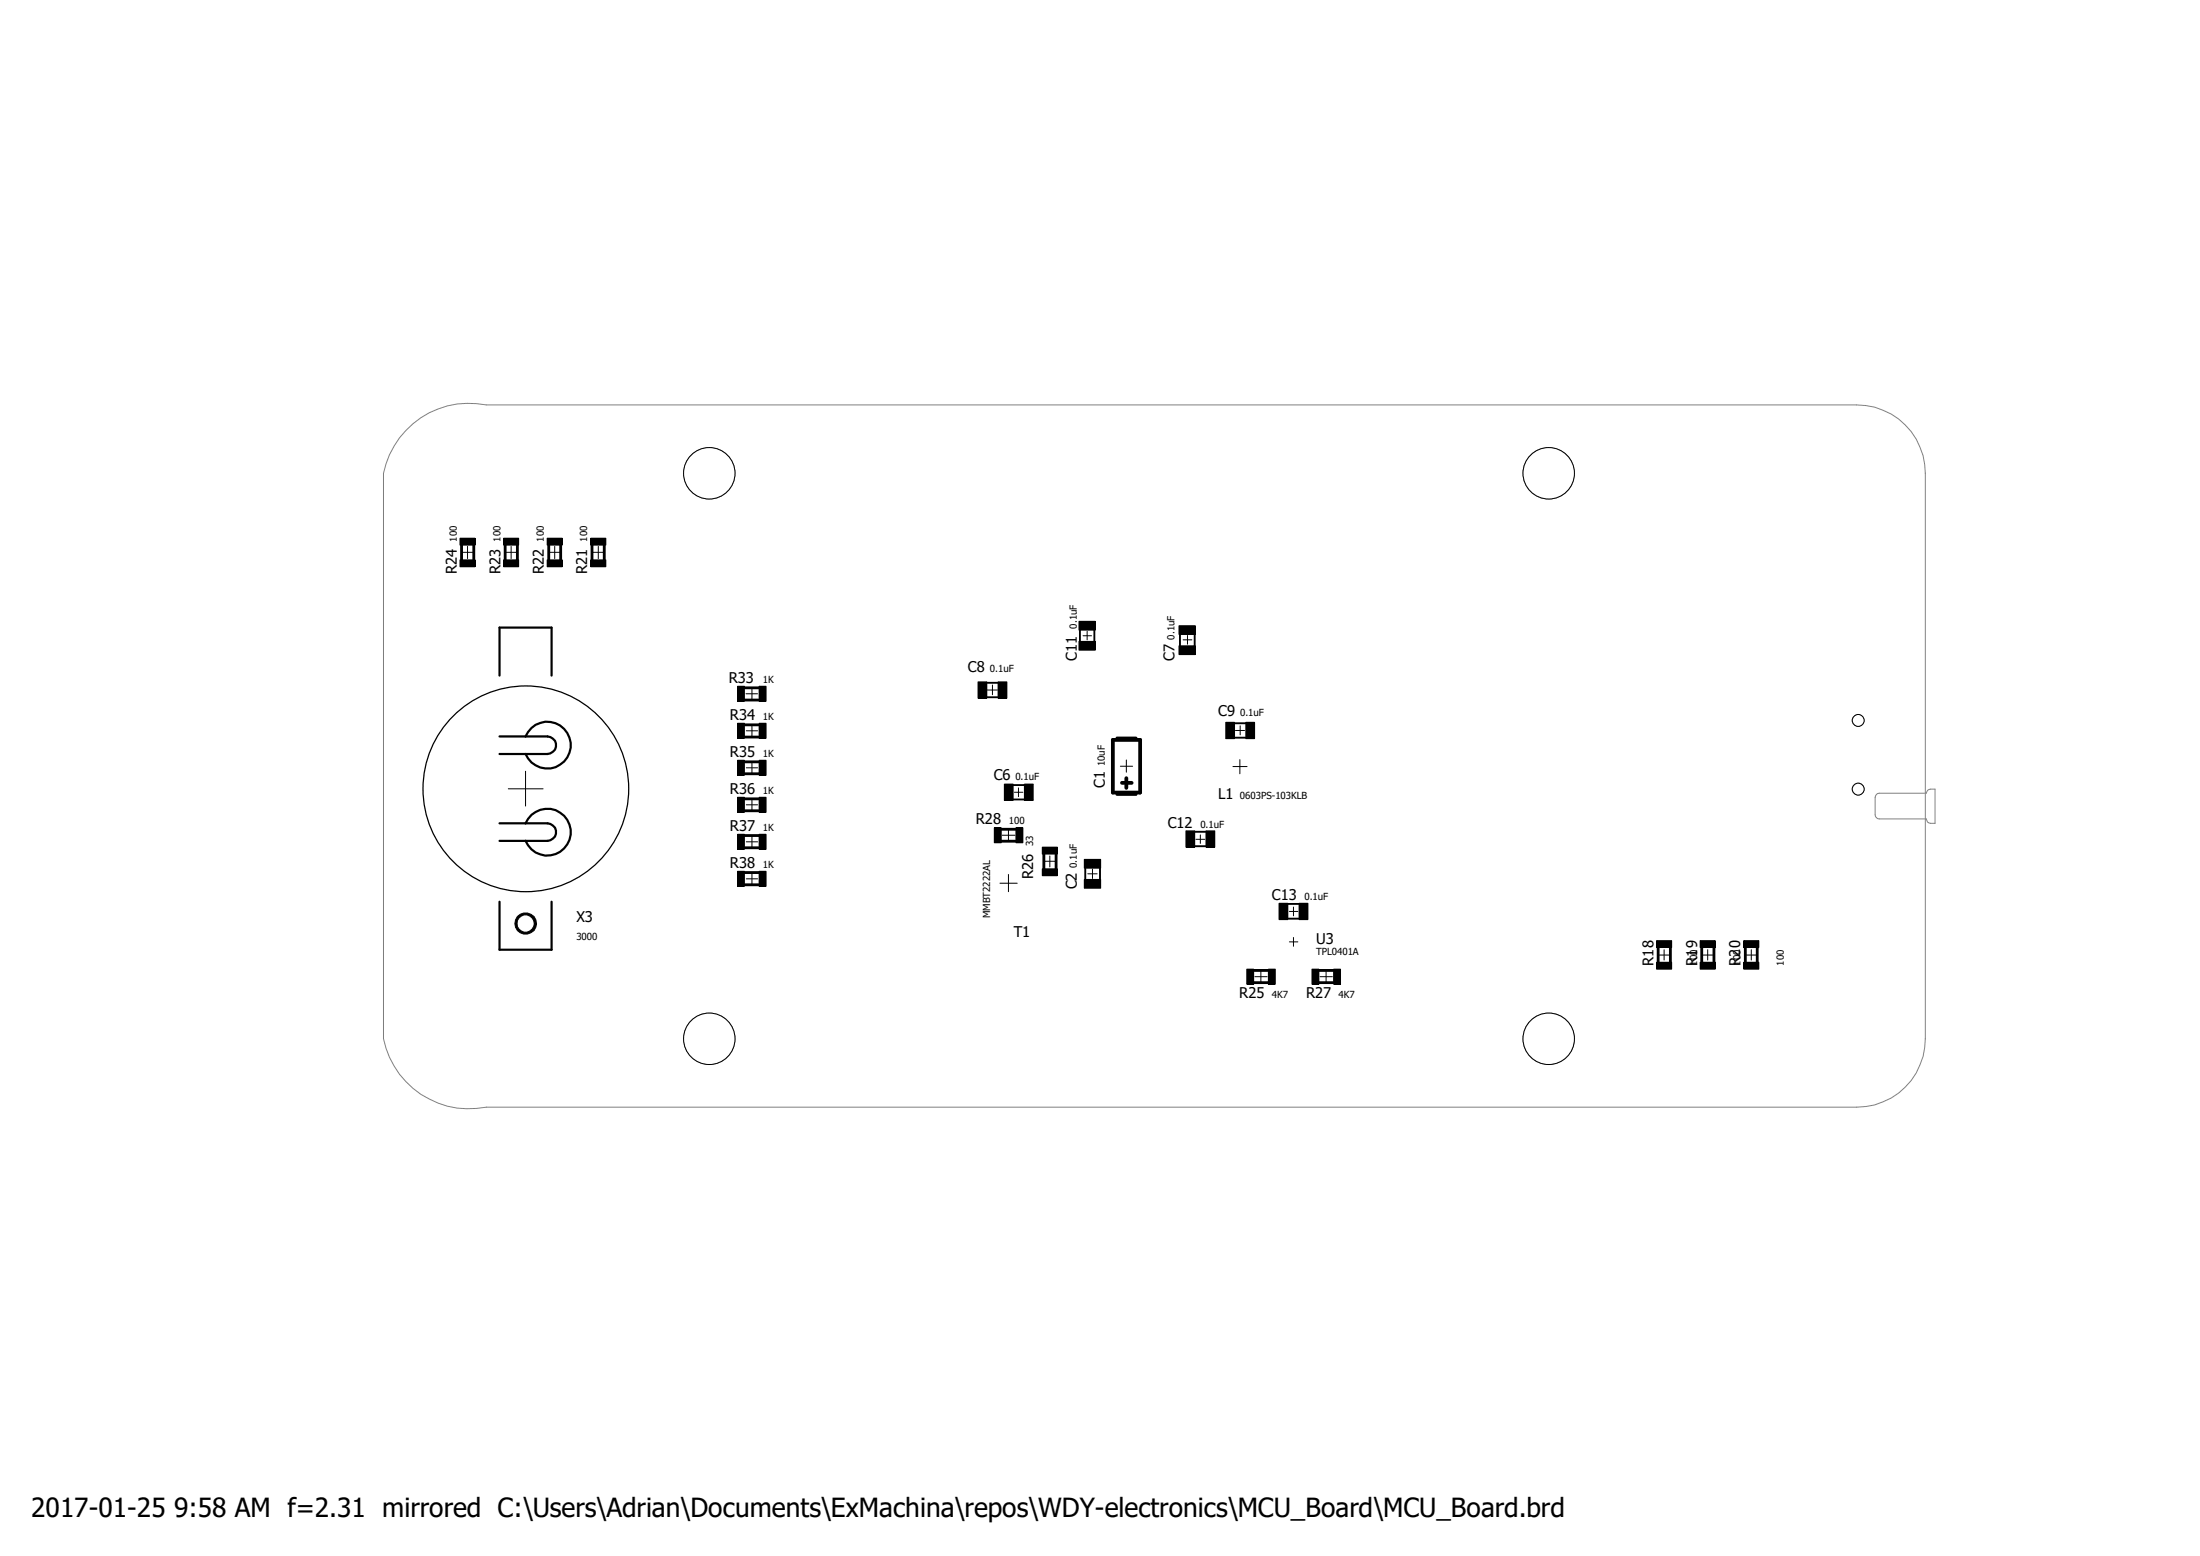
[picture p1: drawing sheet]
<svg xmlns="http://www.w3.org/2000/svg" width="297mm" height="210mm" viewBox="0 0 297 210" stroke-linecap="round" stroke-linejoin="round" font-family="sans-serif">
<path d="M4.2 34.5l288.6 135.9M292.8 34.5l-288.6 135.9" fill="none" stroke="#fff" stroke-width=".14"/>
<g fill="none" stroke="#000" stroke-width=".25">
<path d="M133.2 94.1h1.6M133.2 92.2h1.6M145.8 85v1.6M147.7 85v1.6M159.3 85.6v1.6M161.3 85.6v1.6M166.6 99.6h1.6M166.6 97.6h1.6M136.7 107.9h1.6M136.7 106h1.6M146.5 117.1v1.7M148.5 117.1v1.7"/>
<path d="M161.2 112.3h1.7M161.2 114.2h1.7M173.8 122h1.7M173.8 124h1.7"/>
</g>
<g fill="#000">
<path d="M62.1 75.6h2v.9h-2z" fill-rule="evenodd"/>
<path d="M62.1 72.6h2v1h-2z" fill-rule="evenodd"/>
<path d="M68 75.6h2v.9h-2z" fill-rule="evenodd"/>
<path d="M68 72.6h2v1h-2z" fill-rule="evenodd"/>
<path d="M73.9 75.6h2v.9h-2z" fill-rule="evenodd"/>
<path d="M73.9 72.6h2v1h-2z" fill-rule="evenodd"/>
<path d="M79.8 75.6h2v.9h-2z" fill-rule="evenodd"/>
<path d="M79.8 72.6h2v1h-2z" fill-rule="evenodd"/>
<path d="M99.6 92.6h.9v2.1h-.9z" fill-rule="evenodd"/>
<path d="M99.6 97.6h.9v2.1h-.9z" fill-rule="evenodd"/>
<path d="M102.5 92.6h.9v2.1h-.9z" fill-rule="evenodd"/>
<path d="M102.5 97.6h.9v2.1h-.9z" fill-rule="evenodd"/>
<path d="M132 92h1.2v2.2h-1.2z" fill-rule="evenodd"/>
<path d="M134.7 92h1.2v2.2h-1.2z" fill-rule="evenodd"/>
<path d="M145.7 86.6h2.2v1.2h-2.2z" fill-rule="evenodd"/>
<path d="M145.7 83.9h2.2v1.1h-2.2z" fill-rule="evenodd"/>
<path d="M159.2 87.2h2.2v1.1h-2.2z" fill-rule="evenodd"/>
<path d="M159.2 84.5h2.2v1.1h-2.2z" fill-rule="evenodd"/>
<path d="M165.5 97.5h1.2v2.2h-1.2z" fill-rule="evenodd"/>
<path d="M168.2 97.5h1.2v2.2h-1.2z" fill-rule="evenodd"/>
<path d="M99.6 102.6h.9v2h-.9z" fill-rule="evenodd"/>
<path d="M99.6 107.6h.9v2h-.9z" fill-rule="evenodd"/>
<path d="M99.6 112.6h.9v2h-.9z" fill-rule="evenodd"/>
<path d="M99.6 117.6h.9v2h-.9z" fill-rule="evenodd"/>
<path d="M102.5 102.6h.9v2h-.9z" fill-rule="evenodd"/>
<path d="M102.5 107.6h.9v2h-.9z" fill-rule="evenodd"/>
<path d="M102.5 112.6h.9v2h-.9z" fill-rule="evenodd"/>
<path d="M102.5 117.6h.9v2h-.9z" fill-rule="evenodd"/>
<path d="M134.2 111.7h1v2h-1z" fill-rule="evenodd"/>
<path d="M135.6 105.8h1.2v2.2h-1.2z" fill-rule="evenodd"/>
<path d="M137.2 111.7h.9v2h-.9z" fill-rule="evenodd"/>
<path d="M138.3 105.8h1.2v2.2h-1.2z" fill-rule="evenodd"/>
<path d="M140.7 117.3h2v.9h-2z" fill-rule="evenodd"/>
<path d="M140.7 114.3h2v1h-2z" fill-rule="evenodd"/>
<path d="M146.4 116h2.2v1.2h-2.2z" fill-rule="evenodd"/>
<path d="M146.4 118.7h2.2v1.2h-2.2z" fill-rule="evenodd"/>
<path d="M160.1 112.1h1.2v2.2h-1.2z" fill-rule="evenodd"/>
<path d="M162.8 112.1h1.2v2.2h-1.2z" fill-rule="evenodd"/>
<path d="M69.9 123.7a1.48 1.48 0 0 1 1.6-.4 1.48 1.48 0 0 1 .9 1.4h-.3a1.17 1.17 0 0 1-1.6 1.1 1.17 1.17 0 0 1-.4-1.9 1.17 1.17 0 0 1 2 .3v.5h.3a1.46 1.46 0 0 1-1.9 1.3 1.46 1.46 0 0 1-.6-2.3z" fill-rule="evenodd"/>
<path d="M168.3 130.8h.9v2h-.9z" fill-rule="evenodd"/>
<path d="M171.2 130.8h1v2h-1z" fill-rule="evenodd"/>
<path d="M172.7 121.9h1.2v2.2h-1.2z" fill-rule="evenodd"/>
<path d="M175.4 121.9h1.2v2.2h-1.2z" fill-rule="evenodd"/>
<path d="M177.1 130.8h1v2h-1z" fill-rule="evenodd"/>
<path d="M180 130.8h1v2h-1z" fill-rule="evenodd"/>
<path d="M223.6 127h2.1v.9h-2.1z" fill-rule="evenodd"/>
<path d="M223.6 129.9h2.1v.9h-2.1z" fill-rule="evenodd"/>
<path d="M229.5 127h2.1v.9h-2.1z" fill-rule="evenodd"/>
<path d="M229.5 129.9h2.1v.9h-2.1z" fill-rule="evenodd"/>
<path d="M235.4 127h2v.9h-2z" fill-rule="evenodd"/>
<path d="M235.4 129.9h2v.9h-2z" fill-rule="evenodd"/>
</g>
<g fill="none" stroke="#000" stroke-width=".14">
<path d="M62.1 75.6h2v.9h-2zM62.1 72.6h2v1h-2zM62.3 74.5h1.7M63.1 73.7v1.7M68 75.6h2v.9h-2zM68 72.6h2v1h-2zM68.2 74.5h1.6M69 73.7v1.7M73.9 75.6h2v.9h-2zM73.9 72.6h2v1h-2zM74.1 74.5h1.6M74.9 73.7v1.7"/>
<path d="M79.8 75.6h2v.9h-2zM79.8 72.6h2v1h-2zM80 74.5h1.6M80.8 73.7v1.7M99.6 92.6h.9v2.1h-.9zM99.6 97.6h.9v2.1h-.9zM100.7 93.6h1.6M100.8 98.6h1.5M101.5 92.9v1.5M101.5 97.9v1.5M102.5 92.6h.9v2.1h-.9zM102.5 97.6h.9v2.1h-.9z"/>
<path d="M132 92h1.2v2.2h-1.2zM133.3 93.1h1.4M134 92.5v1.3M134.7 92h1.2v2.2h-1.2zM145.7 86.6h2.2v1.2h-2.2zM145.7 83.9h2.2v1.1h-2.2zM146.2 85.8h1.2M146.8 85.2v1.2M159.2 87.2h2.2v1.1h-2.2zM159.2 84.5h2.2v1.1h-2.2zM159.7 86.4h1.2M160.3 85.8v1.2"/>
<path d="M165.5 97.5h1.2v2.2h-1.2zM166.8 98.6h1.2M167.4 98v1.2M168.2 97.5h1.2v2.2h-1.2zM68.6 106.5h4.7M71 104.1v4.7M99.6 102.6h.9v2h-.9zM99.6 107.6h.9v2h-.9zM99.6 112.6h.9v2h-.9zM99.6 117.6h.9v2h-.9zM100.8 103.6h1.5M100.8 108.6h1.5"/>
<path d="M100.8 113.6h1.5M100.8 118.6h1.5M101.5 102.9v1.5M101.5 107.9v1.5M101.5 112.9v1.5M101.5 117.9v1.5M102.5 102.6h.9v2h-.9zM102.5 107.6h.9v2h-.9zM102.5 112.6h.9v2h-.9zM102.5 117.6h.9v2h-.9zM134.2 111.7h1v2h-1zM135 119.2h2.3"/>
<path d="M135.3 112.7h1.7M135.6 105.8h1.2v2.2h-1.2zM136.1 111.9v1.7M136.1 118v2.4M136.9 106.9h1.2M137.2 111.7h.9v2h-.9zM137.5 106.3v1.2M138.3 105.8h1.2v2.2h-1.2zM140.7 117.3h2v.9h-2zM140.7 114.3h2v1h-2zM141 116.2h1.5M141.7 115.5v1.5"/>
<path d="M146.4 116h2.2v1.2h-2.2zM146.4 118.7h2.2v1.2h-2.2zM146.9 117.9h1.2M147.5 117.3v1.3M151.3 103.4h1.6M152.1 102.6v1.6M160.1 112.1h1.2v2.2h-1.2zM161.5 113.3h1.1M162.1 112.7v1.1M162.8 112.1h1.2v2.2h-1.2zM166.5 103.5h1.9M167.4 102.5v1.9"/>
<path d="M69.9 123.7a1.48 1.48 0 0 1 1.6-.4 1.48 1.48 0 0 1 .9 1.4h-.3a1.17 1.17 0 0 1-1.6 1.1 1.17 1.17 0 0 1-.4-1.9 1.17 1.17 0 0 1 2 .3v.5h.3a1.46 1.46 0 0 1-1.9 1.3 1.46 1.46 0 0 1-.6-2.3zM168.3 130.8h.9v2h-.9zM169.4 131.8h1.7M170.2 131v1.6M171.2 130.8h1v2h-1zM172.7 121.9h1.2v2.2h-1.2zM174.1 127.1h1.1M174.1 123h1.1M174.6 122.4v1.2M174.6 126.5v1.2M175.4 121.9h1.2v2.2h-1.2zM177.1 130.8h1v2h-1z"/>
<path d="M178.2 131.8h1.7M179 131v1.6M180 130.8h1v2h-1zM223.6 127h2.1v.9h-2.1zM223.6 129.9h2.1v.9h-2.1zM224 128.9h1.4M224.7 128.2v1.4M229.5 127h2.1v.9h-2.1zM229.5 129.9h2.1v.9h-2.1zM229.9 128.9h1.4M230.5 128.2v1.4M235.4 127h2v.9h-2z"/>
<path d="M235.4 129.9h2v.9h-2zM235.8 128.9h1.3M236.4 128.2v1.4"/>
</g>
<g fill="none" stroke="#000" stroke-width=".38">
<path d="M62.3 73.6v2M64 73.6v2M68.2 73.6v2M69.8 73.6v2M74.1 73.6v2M75.7 73.6v2M79.9 73.6v2M81.6 73.6v2M100.5 94.5h2M100.5 92.8h2M100.5 99.5h2M100.5 97.8h2"/>
<path d="M150.8 99.6h2.6M100.5 104.4h2M100.5 102.8h2M100.5 109.4h2M100.5 107.8h2M100.5 114.4h2M100.5 112.8h2M100.5 119.4h2M100.5 117.8h2M135.2 113.5h2M135.2 111.9h2M140.9 115.3v2"/>
<path d="M142.6 115.3v2M150.8 107.2h2.6M169.2 131h2M169.2 132.6h2M178.1 131h1.9M178.1 132.6h1.9M223.9 127.9v2M225.5 127.9v2M229.7 127.9v2M231.4 127.9v2M235.6 127.9v2M237.2 127.9v2"/>
</g>
<path d="M150.2 99.9h3.7v7.1h-3.7zM151.5 105.7h1.3M152.1 105v1.3" fill="none" stroke="#000" stroke-width=".51"/>
<circle cx="71" cy="106.5" r="13.9" fill="none" stroke="#000" stroke-width=".17"/>
<path d="M67.4 99.4h6.5a1.19 1.19 0 0 1 1.2 1.2 1.19 1.19 0 0 1-1.2 1.2h-6.5M67.4 91.2v-6.5h7.1v6.5M71 99.4a3.2 3.2 0 0 1 4.8-1.3 3.2 3.2 0 0 1 0 5 3.2 3.2 0 0 1-4.8-1.3M67.4 111.1h6.5a1.19 1.19 0 0 1 1.2 1.2 1.19 1.19 0 0 1-1.2 1.2h-6.5M71 111.1a3.2 3.2 0 0 1 4.8-1.3 3.2 3.2 0 0 1 0 5 3.2 3.2 0 0 1-4.8-1.3M67.4 121.7v6.5h7.1v-6.5" fill="none" stroke="#000" stroke-width=".3"/>
<g fill="none" stroke="#808080" stroke-width=".14">
<path d="M54.8 58.1a11.8 11.8 0 0 1 10.9-3.4h185a9.3 9.3 0 0 1 9.2 9.2v76.3a9.3 9.3 0 0 1-9.2 9.2h-185a11.8 11.8 0 0 1-13.9-9.2v-76.3a11.7 11.7 0 0 1 3-5.8zM253.3 107.2l.4-.1h6.4a.58 .58 0 0 1 .5-.6h.6v4.6h-.6a.58 .58 0 0 1-.5-.6h-6.4a.58 .58 0 0 1-.5-.5v-2.3z"/>
<circle cx="250.9" cy="106.5" r=".8"/>
</g>
<circle cx="250.9" cy="106.5" r=".8" fill="#fff"/>
<circle cx="250.9" cy="106.5" r=".8" fill="none" stroke="#000" stroke-width=".14"/>
<circle cx="250.9" cy="97.2" r=".8" fill="none" stroke="#808080" stroke-width=".14"/>
<circle cx="250.9" cy="97.2" r=".8" fill="#fff"/>
<circle cx="250.9" cy="97.2" r=".8" fill="none" stroke="#000" stroke-width=".14"/>
<circle cx="95.8" cy="140.2" r="3.5" fill="none" stroke="#808080" stroke-width=".14"/>
<circle cx="95.8" cy="140.2" r="3.5" fill="#fff"/>
<circle cx="95.8" cy="140.2" r="3.5" fill="none" stroke="#000" stroke-width=".14"/>
<circle cx="95.8" cy="63.9" r="3.5" fill="none" stroke="#808080" stroke-width=".14"/>
<circle cx="95.8" cy="63.9" r="3.5" fill="#fff"/>
<circle cx="95.8" cy="63.9" r="3.5" fill="none" stroke="#000" stroke-width=".14"/>
<circle cx="209.1" cy="63.9" r="3.5" fill="none" stroke="#808080" stroke-width=".14"/>
<circle cx="209.1" cy="63.9" r="3.5" fill="#fff"/>
<circle cx="209.1" cy="63.9" r="3.5" fill="none" stroke="#000" stroke-width=".14"/>
<circle cx="209.1" cy="140.2" r="3.5" fill="none" stroke="#808080" stroke-width=".14"/>
<circle cx="209.1" cy="140.2" r="3.5" fill="#fff"/>
<circle cx="209.1" cy="140.2" r="3.5" fill="none" stroke="#000" stroke-width=".14"/>
<text font-size="3.6" x="4.2" y="204.8">2017-01-25 9:58 AM f=2.31 mirrored C:\Users\Adrian\Documents\ExMachina\repos\WDY-electronics\MCU_Board\MCU_Board.brd</text>
<g font-size="2">
<text x="61.7" y="77.5" transform="rotate(-90 61.7 77.5)">R24</text>
<text x="67.6" y="77.5" transform="rotate(-90 67.6 77.5)">R23</text>
<text x="73.4" y="77.5" transform="rotate(-90 73.4 77.5)">R22</text>
<text x="79.3" y="77.5" transform="rotate(-90 79.3 77.5)">R21</text>
<text x="145.4" y="89.2" transform="rotate(-90 145.4 89.2)">C11</text>
<text x="158.6" y="89.2" transform="rotate(-90 158.6 89.2)">C7</text>
<text x="98.4" y="92.2">R33</text>
<text x="130.7" y="90.7">C8</text>
<text x="98.6" y="97.2">R34</text>
<text x="164.5" y="96.6">C9</text>
<text x="98.6" y="102.2">R35</text>
<text x="98.6" y="107.1">R36</text>
<text x="134.2" y="105.3">C6</text>
<text x="149.1" y="106.3" transform="rotate(-90 149.1 106.3)">C1</text>
<text x="164.5" y="107.9">L1</text>
<text x="98.6" y="112.1">R37</text>
<text x="131.7" y="111.3">R28</text>
<text x="157.6" y="111.8">C12</text>
<text x="98.6" y="117.1">R38</text>
<text x="139.5" y="118.6" transform="rotate(-90 139.5 118.6)">R26</text>
<text x="77.8" y="124.5">X3</text>
<text x="145.4" y="120.1" transform="rotate(-90 145.4 120.1)">C2</text>
<text x="171.7" y="121.5">C13</text>
<text x="136.9" y="126.4">T1</text>
<text x="177.7" y="127.4">U3</text>
<text x="223.2" y="130.3" transform="rotate(-90 223.2 130.3)">R18</text>
<text x="229.1" y="130.3" transform="rotate(-90 229.1 130.3)">R19</text>
<text x="234.9" y="130.3" transform="rotate(-90 234.9 130.3)">R20</text>
<text x="167.3" y="134.7">R25</text>
<text x="176.3" y="134.7">R27</text>
</g>
<g font-size="1.3">
<text x="61.7" y="73.1" transform="rotate(-90 61.7 73.1)">100</text>
<text x="67.6" y="73.1" transform="rotate(-90 67.6 73.1)">100</text>
<text x="73.4" y="73.1" transform="rotate(-90 73.4 73.1)">100</text>
<text x="79.3" y="73.1" transform="rotate(-90 79.3 73.1)">100</text>
<text x="145.4" y="84.8" transform="rotate(-90 145.4 84.8)">0.1uF</text>
<text x="158.6" y="86.3" transform="rotate(-90 158.6 86.3)">0.1uF</text>
<text x="103" y="92.2">1K</text>
<text x="133.6" y="90.7">0.1uF</text>
<text x="103" y="97.2">1K</text>
<text x="167.4" y="96.6">0.1uF</text>
<text x="103" y="102.2">1K</text>
<text x="103" y="107.1">1K</text>
<text x="137.1" y="105.3">0.1uF</text>
<text x="149.1" y="103.4" transform="rotate(-90 149.1 103.4)">10uF</text>
<text x="167.4" y="107.9">0603PS-103KLB</text>
<text x="103" y="112.1">1K</text>
<text x="136.2" y="111.3">100</text>
<text x="162.1" y="111.8">0.1uF</text>
<text x="103" y="117.1">1K</text>
<text x="139.5" y="114.2" transform="rotate(-90 139.5 114.2)">33</text>
<text x="145.4" y="117.1" transform="rotate(-90 145.4 117.1)">0.1uF</text>
<text x="133.7" y="124" transform="rotate(-90 133.7 124)">MMBT2222AL</text>
<text x="176.1" y="121.5">0.1uF</text>
<text x="77.8" y="126.9">3000</text>
<text x="177.7" y="128.9">TPL0401A</text>
<text x="229.1" y="130.3" transform="rotate(-90 229.1 130.3)">100</text>
<text x="235" y="130.3" transform="rotate(-90 235 130.3)">100</text>
<text x="240.8" y="130.3" transform="rotate(-90 240.8 130.3)">100</text>
<text x="171.7" y="134.7">4K7</text>
<text x="180.7" y="134.7">4K7</text>
</g>
</svg>
